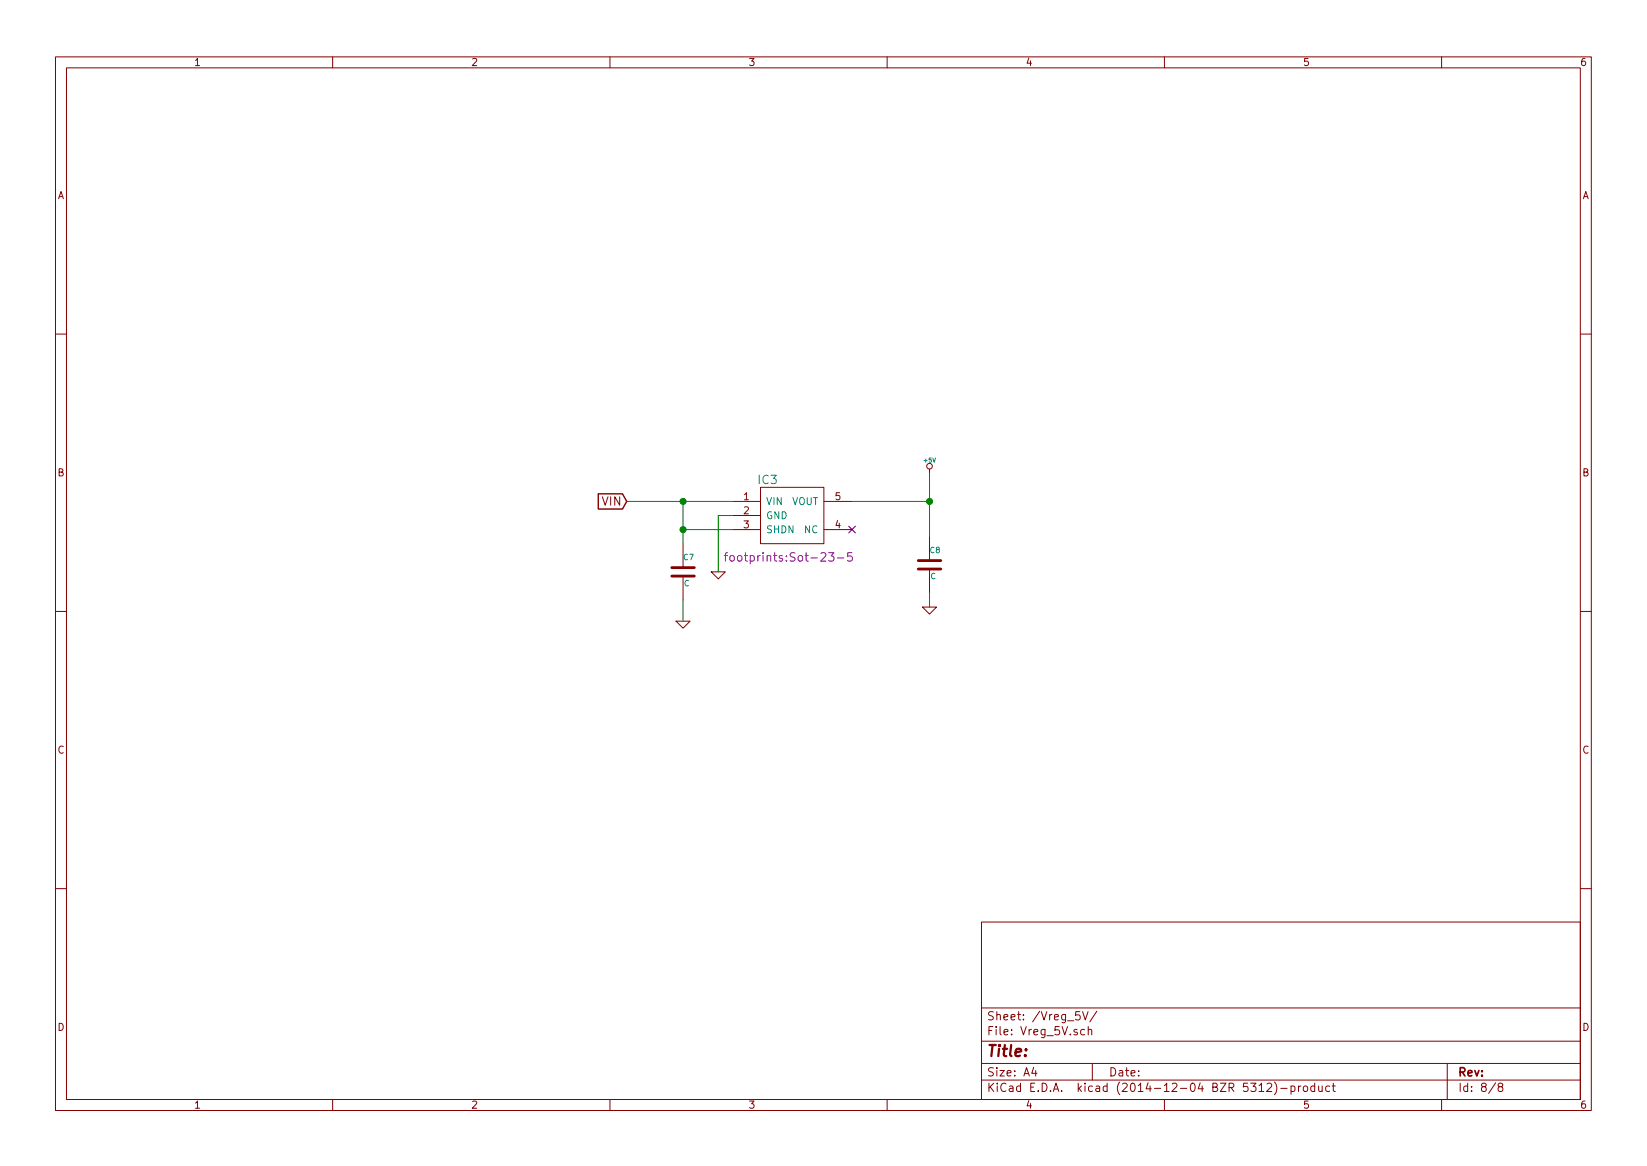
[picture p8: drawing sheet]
<svg xmlns="http://www.w3.org/2000/svg" width="297mm" height="210mm" viewBox="0 0 297 210" stroke-linecap="round" stroke-linejoin="round" font-family="sans-serif">
<g fill="none" stroke="#840000" stroke-width=".18">
<path d="M10 10.3h277v189.9h-277zM12 12.2h273v186.1h-273zM60 10.3v1.9M110 10.3v1.9M160 10.3v1.9M210 10.3v1.9M260 10.3v1.9M10 60.2h2M285 60.2h2M123.2 98v4.4M132.1 90.4h5.1M132.1 93h5.1"/>
<path d="M132.1 95.5h5.1M137.2 87.9h11.4v10.1h-11.4zM148.6 90.4h5.1M148.6 95.5h5.1M167.6 84.6v.7M167.6 96.8v4.3M10 110.3h2M121.9 112h2.6l-1.3 1.3zM123.2 103.9v4.3M128.3 103.1h2.5l-1.3 1.3zM166.4 109.5h2.5l-1.3 1.2zM167.6 102.6v4.3"/>
<path d="M285 110.3h2M10 160.2h2M177 166.3h108v32h-108zM285 160.2h2M60 198.3v1.9M110 198.3v1.9M160 198.3v1.9M177 194.8h108M177 191.8h108M177 187.8h108M177 181.8h108M186.4 192.5l-.3 1h.9"/>
<path d="M186.8 193v1M194.7 182.4h-.7v.7l.2-.1 .5 .1 .1 .2-.1 .5-.2 .1-.5-.1M195.2 182.4l.5 1.5 .5-1.5M195.6 185.7l-.4-.1-.3 .3 .1 .6 .2 .1 .4-.1M196.3 185.7l.2-.1 .3 .1 .1 .9M196.3 185.1v1.5M197 191.8v3M197.8 182.3l-1.3 2M210 198.3v1.9M227.1 195.8l.4-.5v1.5M227.1 196.8h.8M228.5 195.5l.6-.2 .3 .5-1 1h1"/>
<path d="M229.8 195.1a1.71 1.71 0 0 1 0 2.3M231 196.3h1.1M232.8 195.9l.5-.1 .3 .3-.2 .6h-.6M232.8 195.8v1.5M234.2 195.8v1M234.6 195.8l-.4 .3M235.1 196l.2-.2 .5 .2v.5l-.1 .2-.4 .1-.2-.1zM237.1 195.9l-.4-.1-.3 .3 .1 .6 .2 .1 .4-.1M237.1 195.3v1.5M237.8 195.8l.1 .9 .4 .1 .2-.1M238.5 195.8v1M239.8 195.9l-.4-.1-.3 .3 .1 .6 .2 .1 .4-.1"/>
<path d="M240.3 195.8h.5M240.5 195.3v1.3l.3 .2M260 198.3v1.9M261 191.8v6.5M269.7 195.2l-1.2 2M270.5 196l-.3-.3 .1-.2 .2-.2 .4 .1 .1 .2v.2l-.5 .2-.3 .3 .1 .4 .2 .1h.3l.2-.3v-.2l-.2-.3"/>
<circle cx="167.6" cy="84.1" r=".51"/>
</g>
<path d="M131.2 99.7h-.3l-.1 .2v1.3M153.6 99.7h-.7l-.1 .7 .3-.2 .5 .1 .1 .2v.4l-.3 .3-.6-.2M130.6 100.2h.6M131.7 100.3l.2-.1 .5 .1v.6l-.1 .2-.4 .1-.2-.2zM151 100.6h1.2" fill="none" stroke="#840084" stroke-width=".18"/>
<path d="M121.2 103.9h4M121.2 102.4h4M165.6 102.6h4.1M165.6 101.1h4.1" fill="none" stroke="#840000" stroke-width=".51"/>
<path d="M107.9 89h4.4l.7 1.4-.7 1.4h-4.4z" fill="none" stroke="#840000" stroke-width=".25"/>
<path d="M113 90.4h19.1M123.2 90.4v7.6M123.2 95.5h8.9M132.1 93h-2.6v10.1M153.7 90.4h13.9M167.6 85.3v11.5M123.2 108.2v3.8M167.6 106.9v2.6" fill="none" stroke="#008400" stroke-width=".18"/>
<g fill="#008400" stroke="#008400" stroke-width=".25">
<circle cx="123.2" cy="90.4" r=".51"/>
<circle cx="123.2" cy="95.5" r=".51"/>
<circle cx="167.6" cy="90.4" r=".51"/>
</g>
<path d="M153.1 94.9l1.2 1.2M154.3 94.9l-1.2 1.2" fill="none" stroke="#000084" stroke-width=".18"/>
<text font-size="2.8" fill="#840000" x="178" y="190.5">Title:</text>
<text font-size="2.1" fill="#008484" x="136.8" y="87.3">IC3</text>
<g font-size="2.1" fill="#840000">
<text x="108.6" y="91.2">VIN</text>
<text x="178" y="184">Sheet: /Vreg_5V/</text>
<text x="178" y="186.7">File: Vreg_5V.sch</text>
<text x="178" y="196.9">KiCad E.D.A. kicad (2014-12-04 BZR 5312)-product</text>
<text x="178" y="194.1">Size: A4</text>
<text x="200" y="194.1">Date:</text>
<text x="263" y="194.1">Rev:</text>
<text x="263" y="196.9">Id: 8/8</text>
</g>
<text font-size="2.1" fill="#840084" x="132.8" y="101.3">footprints:Sot-23-5</text>
<g font-size="1.8" fill="#840000">
<text x="35" y="11.9">1</text>
<text x="85" y="11.9">2</text>
<text x="135" y="11.9">3</text>
<text x="185" y="11.9">4</text>
<text x="235" y="11.9">5</text>
<text x="285" y="11.9">6</text>
<text x="10.4" y="35.9">A</text>
<text x="285.4" y="35.9">A</text>
<text x="10.4" y="85.9">B</text>
<text x="285.4" y="85.9">B</text>
<text x="134.1" y="90.2">1</text>
<text x="134.1" y="92.7">2</text>
<text x="134.1" y="95.2">3</text>
<text x="150.6" y="95.2">4</text>
<text x="150.6" y="90.2">5</text>
<text x="10.4" y="135.9">C</text>
<text x="285.4" y="135.9">C</text>
<text x="10.4" y="185.9">D</text>
<text x="285.4" y="185.9">D</text>
<text x="35" y="199.9">1</text>
<text x="85" y="199.9">2</text>
<text x="135" y="199.9">3</text>
<text x="185" y="199.9">4</text>
<text x="235" y="199.9">5</text>
<text x="285" y="199.9">6</text>
</g>
<g font-size="1.8" fill="#008484">
<text x="138.2" y="91.1">VIN</text>
<text x="138.2" y="93.6">GND</text>
<text x="142.7" y="91.1">VOUT</text>
<text x="138.2" y="96.1">SHDN</text>
<text x="145" y="96.1">NC</text>
</g>
<g font-size="1.4" fill="#008484">
<text x="123.3" y="101">C7</text>
<text x="167.7" y="99.7">C8</text>
<text x="123.3" y="105.7">C</text>
<text x="167.8" y="104.4">C</text>
</g>
<text font-size="1.1" fill="#008484" x="166.7" y="83.4">+5V</text>
</svg>
